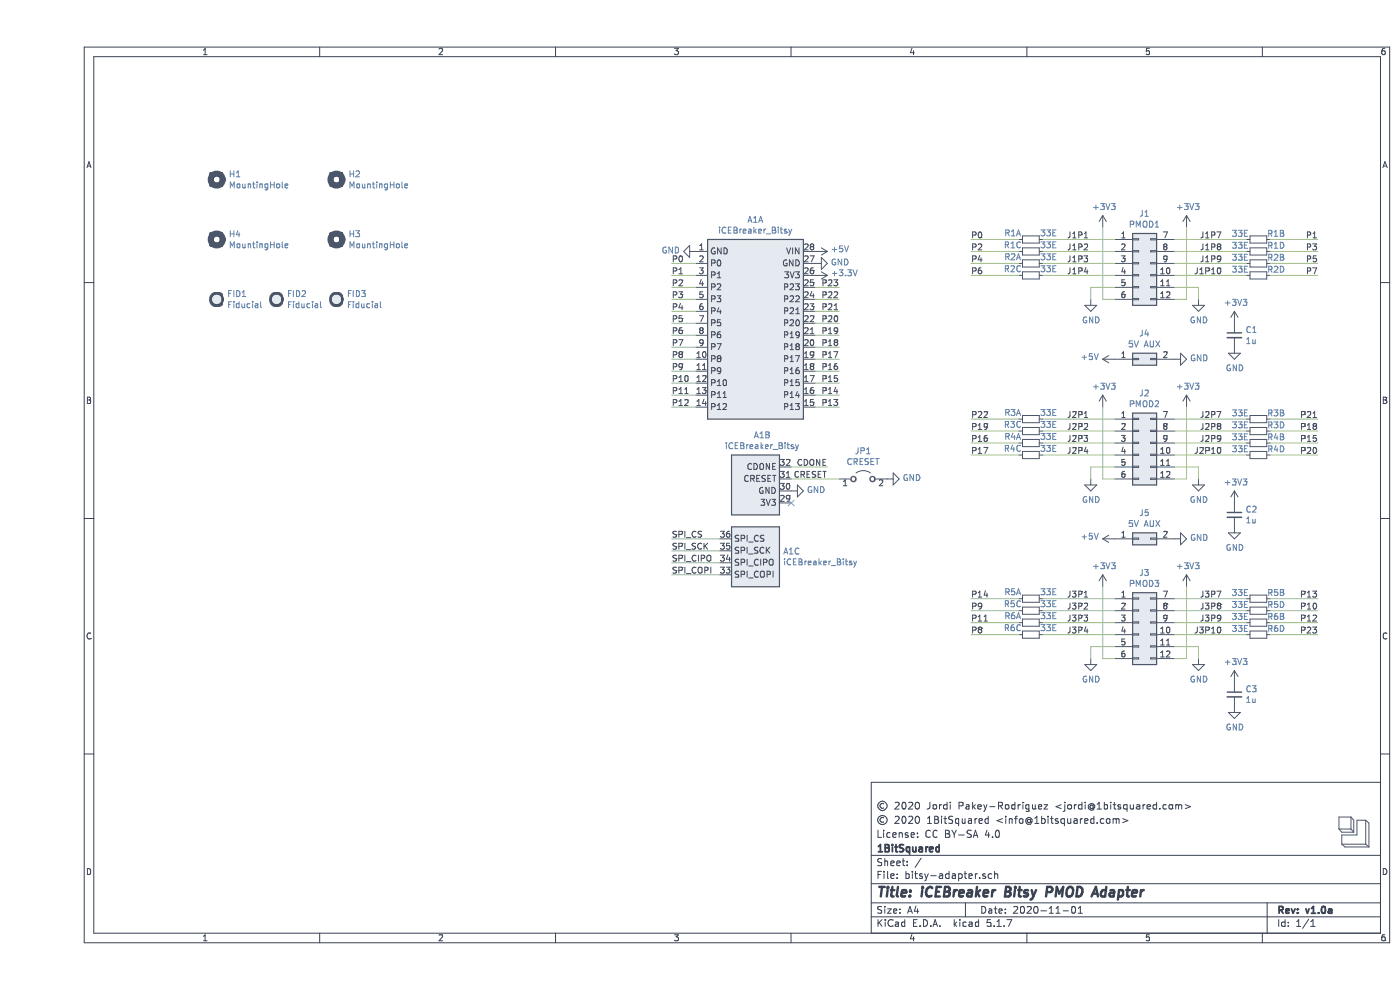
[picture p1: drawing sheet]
EESchema Schematic File Version 4
EELAYER 30 0
EELAYER END
$Descr A4 11693 8268
encoding utf-8
Sheet 1 1
Title "iCEBreaker Bitsy PMOD Adapter"
Date "2020-11-01"
Rev "v1.0a"
Comp "1BitSquared"
Comment1 "License: CC BY-SA 4.0"
Comment2 "© 2020 1BitSquared <info@1bitsquared.com>"
Comment3 "© 2020 Jordi Pakey-Rodriguez <jordi@1bitsquared.com>"
Comment4 ""
$EndDescr
$Comp
L Connector_Generic:Conn_02x06_Top_Bottom J1
U 1 1
P 9200 2200
F 0 "J1" H 9250 2617 50  0000 C CNN
F 1 "PMOD1" H 9250 2526 50  0000 C CNN
F 2 "pkl_pin_headers:PinSocket_2x06_P2.54mm_Horizontal_Top_Bottom" H 9200 2200 50  0001 C CNN
F 3 "~" H 9200 2200 50  0001 C CNN
	1    9200 2200
	1    0    0    -1  
$EndComp
Wire Wire Line
	9500 2000 10100 2000
Wire Wire Line
	9500 2100 10100 2100
Wire Wire Line
	10300 2000 10700 2000
Wire Wire Line
	10300 2100 10700 2100
Text Label 10700 2000 2    50   ~ 0
P1
Text Label 10700 2100 2    50   ~ 0
P3
Wire Wire Line
	9500 2200 10100 2200
Wire Wire Line
	9500 2300 10100 2300
Wire Wire Line
	10300 2200 10700 2200
Wire Wire Line
	10300 2300 10700 2300
Text Label 10700 2200 2    50   ~ 0
P5
Wire Wire Line
	9500 3500 10100 3500
Wire Wire Line
	9500 3600 10100 3600
Wire Wire Line
	10300 5100 10700 5100
Text Label 10700 5100 2    50   ~ 0
P10
Wire Wire Line
	9500 3700 10100 3700
Wire Wire Line
	9500 3800 10100 3800
Wire Wire Line
	10300 5300 10700 5300
Text Label 10700 5300 2    50   ~ 0
P23
Wire Wire Line
	9500 5000 10100 5000
Wire Wire Line
	9500 5100 10100 5100
Wire Wire Line
	10300 3700 10700 3700
Wire Wire Line
	10300 3600 10700 3600
Text Label 10700 3700 2    50   ~ 0
P15
Text Label 10700 3600 2    50   ~ 0
P18
Wire Wire Line
	9500 5200 10100 5200
Wire Wire Line
	9500 5300 10100 5300
Wire Wire Line
	10300 3500 10700 3500
Wire Wire Line
	10300 3800 10700 3800
Text Label 10700 3500 2    50   ~ 0
P21
Text Label 10700 3800 2    50   ~ 0
P20
$Comp
L power:+3V3 #PWR0102
U 1 1
P 9600 1900
F 0 "#PWR0102" H 9600 1750 50  0001 C CNN
F 1 "+3V3" H 9615 2073 50  0000 C CNN
F 2 "" H 9600 1900 50  0001 C CNN
F 3 "" H 9600 1900 50  0001 C CNN
	1    9600 1900
	1    0    0    -1  
$EndComp
Wire Wire Line
	9600 1900 9600 2500
Wire Wire Line
	9600 2500 9500 2500
$Comp
L power:+3V3 #PWR0104
U 1 1
P 9600 3400
F 0 "#PWR0104" H 9600 3250 50  0001 C CNN
F 1 "+3V3" H 9615 3573 50  0000 C CNN
F 2 "" H 9600 3400 50  0001 C CNN
F 3 "" H 9600 3400 50  0001 C CNN
	1    9600 3400
	1    0    0    -1  
$EndComp
Wire Wire Line
	9500 4000 9600 4000
Wire Wire Line
	9600 4000 9600 3400
$Comp
L power:+3V3 #PWR0106
U 1 1
P 9600 4900
F 0 "#PWR0106" H 9600 4750 50  0001 C CNN
F 1 "+3V3" H 9615 5073 50  0000 C CNN
F 2 "" H 9600 4900 50  0001 C CNN
F 3 "" H 9600 4900 50  0001 C CNN
	1    9600 4900
	1    0    0    -1  
$EndComp
Wire Wire Line
	9500 5500 9600 5500
Wire Wire Line
	9600 5500 9600 4900
$Comp
L power:GND #PWR0107
U 1 1
P 9700 5500
F 0 "#PWR0107" H 9700 5250 50  0001 C CNN
F 1 "GND" H 9705 5327 50  0000 C CNN
F 2 "" H 9700 5500 50  0001 C CNN
F 3 "" H 9700 5500 50  0001 C CNN
	1    9700 5500
	1    0    0    -1  
$EndComp
Wire Wire Line
	9700 5500 9700 5400
Wire Wire Line
	9700 5400 9500 5400
$Comp
L power:GND #PWR0110
U 1 1
P 9700 4000
F 0 "#PWR0110" H 9700 3750 50  0001 C CNN
F 1 "GND" H 9705 3827 50  0000 C CNN
F 2 "" H 9700 4000 50  0001 C CNN
F 3 "" H 9700 4000 50  0001 C CNN
	1    9700 4000
	1    0    0    -1  
$EndComp
Wire Wire Line
	9500 3900 9700 3900
Wire Wire Line
	9700 3900 9700 4000
$Comp
L power:GND #PWR0112
U 1 1
P 9700 2500
F 0 "#PWR0112" H 9700 2250 50  0001 C CNN
F 1 "GND" H 9705 2327 50  0000 C CNN
F 2 "" H 9700 2500 50  0001 C CNN
F 3 "" H 9700 2500 50  0001 C CNN
	1    9700 2500
	1    0    0    -1  
$EndComp
Wire Wire Line
	9500 2400 9700 2400
Wire Wire Line
	9700 2400 9700 2500
$Comp
L power:+5V #PWR0115
U 1 1
P 9000 4500
F 0 "#PWR0115" H 9000 4350 50  0001 C CNN
F 1 "+5V" V 9015 4628 50  0000 L CNN
F 2 "" H 9000 4500 50  0001 C CNN
F 3 "" H 9000 4500 50  0001 C CNN
	1    9000 4500
	0    -1   -1   0   
$EndComp
$Comp
L power:GND #PWR0116
U 1 1
P 9500 4500
F 0 "#PWR0116" H 9500 4250 50  0001 C CNN
F 1 "GND" V 9505 4372 50  0000 R CNN
F 2 "" H 9500 4500 50  0001 C CNN
F 3 "" H 9500 4500 50  0001 C CNN
	1    9500 4500
	0    -1   -1   0   
$EndComp
$Comp
L Connector_Generic:Conn_02x01 J5
U 1 1
P 9200 4500
F 0 "J5" H 9250 4717 50  0000 C CNN
F 1 "5V AUX" H 9250 4626 50  0000 C CNN
F 2 "Connector_PinSocket_2.54mm:PinSocket_2x01_P2.54mm_Vertical" H 9200 4500 50  0001 C CNN
F 3 "~" H 9200 4500 50  0001 C CNN
	1    9200 4500
	1    0    0    -1  
$EndComp
$Comp
L Connector_Generic:Conn_02x06_Top_Bottom J2
U 1 1
P 9200 3700
F 0 "J2" H 9250 4117 50  0000 C CNN
F 1 "PMOD2" H 9250 4026 50  0000 C CNN
F 2 "pkl_pin_headers:PinSocket_2x06_P2.54mm_Horizontal_Top_Bottom" H 9200 3700 50  0001 C CNN
F 3 "~" H 9200 3700 50  0001 C CNN
	1    9200 3700
	1    0    0    -1  
$EndComp
$Comp
L Connector_Generic:Conn_02x06_Top_Bottom J3
U 1 1
P 9200 5200
F 0 "J3" H 9250 5617 50  0000 C CNN
F 1 "PMOD3" H 9250 5526 50  0000 C CNN
F 2 "pkl_pin_headers:PinSocket_2x06_P2.54mm_Horizontal_Top_Bottom" H 9200 5200 50  0001 C CNN
F 3 "~" H 9200 5200 50  0001 C CNN
	1    9200 5200
	1    0    0    -1  
$EndComp
Wire Wire Line
	5300 2200 5500 2200
Wire Wire Line
	5300 2400 5500 2400
Wire Wire Line
	5300 2500 5500 2500
Wire Wire Line
	5300 2600 5500 2600
Wire Wire Line
	5300 2700 5500 2700
Wire Wire Line
	5300 2800 5500 2800
Wire Wire Line
	5300 2900 5500 2900
Wire Wire Line
	5300 3000 5500 3000
Wire Wire Line
	5300 3100 5500 3100
Wire Wire Line
	5300 3200 5500 3200
Wire Wire Line
	5300 3400 5500 3400
Text Label 5300 2300 0    50   ~ 0
P1
Text Label 5300 2500 0    50   ~ 0
P3
Text Label 5300 2700 0    50   ~ 0
P5
$Comp
L power:GND #PWR0117
U 1 1
P 5500 2100
F 0 "#PWR0117" H 5500 1850 50  0001 C CNN
F 1 "GND" V 5505 1972 50  0000 R CNN
F 2 "" H 5500 2100 50  0001 C CNN
F 3 "" H 5500 2100 50  0001 C CNN
	1    5500 2100
	0    1    -1   0   
$EndComp
Text Label 5300 2800 0    50   ~ 0
P6
Text Label 5300 3000 0    50   ~ 0
P8
Text Label 5300 3200 0    50   ~ 0
P10
Text Label 5300 3400 0    50   ~ 0
P12
Text Label 5300 3100 0    50   ~ 0
P9
Text Label 5300 3300 0    50   ~ 0
P11
$Comp
L pkl_device:pkl_R4_Small R2
U 2 1
P 10200 2200
F 0 "R2" V 10150 2350 50  0000 C CNN
F 1 "33E" V 10150 2050 50  0000 C CNN
F 2 "pkl_dipol:R_Array_Convex_4x0402" H 10200 2200 60  0001 C CNN
F 3 "" H 10200 2200 60  0000 C CNN
	2    10200 2200
	0    1    1    0   
$EndComp
$Comp
L pkl_device:pkl_R4_Small R2
U 4 1
P 10200 2300
F 0 "R2" V 10150 2450 50  0000 C CNN
F 1 "33E" V 10150 2150 50  0000 C CNN
F 2 "pkl_dipol:R_Array_Convex_4x0402" H 10200 2300 60  0001 C CNN
F 3 "" H 10200 2300 60  0000 C CNN
	4    10200 2300
	0    1    1    0   
$EndComp
$Comp
L pkl_device:pkl_R4_Small R3
U 2 1
P 10200 3500
F 0 "R3" V 10150 3650 50  0000 C CNN
F 1 "33E" V 10150 3350 50  0000 C CNN
F 2 "pkl_dipol:R_Array_Convex_4x0402" H 10200 3500 60  0001 C CNN
F 3 "" H 10200 3500 60  0000 C CNN
	2    10200 3500
	0    1    1    0   
$EndComp
$Comp
L pkl_device:pkl_R4_Small R3
U 4 1
P 10200 3600
F 0 "R3" V 10150 3750 50  0000 C CNN
F 1 "33E" V 10150 3450 50  0000 C CNN
F 2 "pkl_dipol:R_Array_Convex_4x0402" H 10200 3600 60  0001 C CNN
F 3 "" H 10200 3600 60  0000 C CNN
	4    10200 3600
	0    1    1    0   
$EndComp
$Comp
L pkl_device:pkl_R4_Small R4
U 2 1
P 10200 3700
F 0 "R4" V 10150 3850 50  0000 C CNN
F 1 "33E" V 10150 3550 50  0000 C CNN
F 2 "pkl_dipol:R_Array_Convex_4x0402" H 10200 3700 60  0001 C CNN
F 3 "" H 10200 3700 60  0000 C CNN
	2    10200 3700
	0    1    1    0   
$EndComp
$Comp
L pkl_device:pkl_R4_Small R4
U 4 1
P 10200 3800
F 0 "R4" V 10150 3950 50  0000 C CNN
F 1 "33E" V 10150 3650 50  0000 C CNN
F 2 "pkl_dipol:R_Array_Convex_4x0402" H 10200 3800 60  0001 C CNN
F 3 "" H 10200 3800 60  0000 C CNN
	4    10200 3800
	0    1    1    0   
$EndComp
$Comp
L pkl_device:pkl_R4_Small R5
U 2 1
P 10200 5000
F 0 "R5" V 10150 5150 50  0000 C CNN
F 1 "33E" V 10150 4850 50  0000 C CNN
F 2 "pkl_dipol:R_Array_Convex_4x0402" H 10200 5000 60  0001 C CNN
F 3 "" H 10200 5000 60  0000 C CNN
	2    10200 5000
	0    1    1    0   
$EndComp
$Comp
L pkl_device:pkl_R4_Small R5
U 4 1
P 10200 5100
F 0 "R5" V 10150 5250 50  0000 C CNN
F 1 "33E" V 10150 4950 50  0000 C CNN
F 2 "pkl_dipol:R_Array_Convex_4x0402" H 10200 5100 60  0001 C CNN
F 3 "" H 10200 5100 60  0000 C CNN
	4    10200 5100
	0    1    1    0   
$EndComp
$Comp
L pkl_device:pkl_R4_Small R6
U 2 1
P 10200 5200
F 0 "R6" V 10150 5350 50  0000 C CNN
F 1 "33E" V 10150 5050 50  0000 C CNN
F 2 "pkl_dipol:R_Array_Convex_4x0402" H 10200 5200 60  0001 C CNN
F 3 "" H 10200 5200 60  0000 C CNN
	2    10200 5200
	0    1    1    0   
$EndComp
$Comp
L pkl_device:pkl_R4_Small R6
U 4 1
P 10200 5300
F 0 "R6" V 10150 5450 50  0000 C CNN
F 1 "33E" V 10150 5150 50  0000 C CNN
F 2 "pkl_dipol:R_Array_Convex_4x0402" H 10200 5300 60  0001 C CNN
F 3 "" H 10200 5300 60  0000 C CNN
	4    10200 5300
	0    1    1    0   
$EndComp
$Comp
L Mechanical:MountingHole H1
U 1 1
P 1500 1500
F 0 "H1" H 1600 1546 50  0000 L CNN
F 1 "MountingHole" H 1600 1455 50  0000 L CNN
F 2 "MountingHole:MountingHole_3.2mm_M3_DIN965" H 1500 1500 50  0001 C CNN
F 3 "~" H 1500 1500 50  0001 C CNN
	1    1500 1500
	1    0    0    -1  
$EndComp
$Comp
L Mechanical:MountingHole H2
U 1 1
P 2500 1500
F 0 "H2" H 2600 1546 50  0000 L CNN
F 1 "MountingHole" H 2600 1455 50  0000 L CNN
F 2 "MountingHole:MountingHole_3.2mm_M3_DIN965" H 2500 1500 50  0001 C CNN
F 3 "~" H 2500 1500 50  0001 C CNN
	1    2500 1500
	1    0    0    -1  
$EndComp
$Comp
L Mechanical:MountingHole H3
U 1 1
P 2500 2000
F 0 "H3" H 2600 2046 50  0000 L CNN
F 1 "MountingHole" H 2600 1955 50  0000 L CNN
F 2 "MountingHole:MountingHole_3.2mm_M3_DIN965" H 2500 2000 50  0001 C CNN
F 3 "~" H 2500 2000 50  0001 C CNN
	1    2500 2000
	1    0    0    -1  
$EndComp
$Comp
L Mechanical:MountingHole H4
U 1 1
P 1500 2000
F 0 "H4" H 1600 2046 50  0000 L CNN
F 1 "MountingHole" H 1600 1955 50  0000 L CNN
F 2 "MountingHole:MountingHole_3.2mm_M3_DIN965" H 1500 2000 50  0001 C CNN
F 3 "~" H 1500 2000 50  0001 C CNN
	1    1500 2000
	1    0    0    -1  
$EndComp
$Comp
L pkl_logos:1BitSquared LOGO1
U 1 1
P 11000 6950
F 0 "LOGO1" V 11200 6975 60  0001 C CNN
F 1 "1BitSquared" H 11153 6950 40  0001 L CNN
F 2 "pkl_logos:1b2_Logo_SilkS_6.5mm" H 11000 6950 60  0001 C CNN
F 3 "" H 11000 6950 60  0000 C CNN
	1    11000 6950
	1    0    0    -1  
$EndComp
Text Label 5300 2900 0    50   ~ 0
P7
Text Label 10700 2300 2    50   ~ 0
P7
Text Label 5300 2600 0    50   ~ 0
P4
Text Label 5300 2400 0    50   ~ 0
P2
Text Label 5300 2200 0    50   ~ 0
P0
$Comp
L power:GND #PWR0114
U 1 1
P 9500 3000
F 0 "#PWR0114" H 9500 2750 50  0001 C CNN
F 1 "GND" V 9505 2872 50  0000 R CNN
F 2 "" H 9500 3000 50  0001 C CNN
F 3 "" H 9500 3000 50  0001 C CNN
	1    9500 3000
	0    -1   -1   0   
$EndComp
$Comp
L Connector_Generic:Conn_02x01 J4
U 1 1
P 9200 3000
F 0 "J4" H 9250 3217 50  0000 C CNN
F 1 "5V AUX" H 9250 3126 50  0000 C CNN
F 2 "Connector_PinSocket_2.54mm:PinSocket_2x01_P2.54mm_Vertical" H 9200 3000 50  0001 C CNN
F 3 "~" H 9200 3000 50  0001 C CNN
	1    9200 3000
	1    0    0    -1  
$EndComp
Text Label 7800 2000 0    50   ~ 0
P0
Text Label 7800 2100 0    50   ~ 0
P2
Text Label 7800 2200 0    50   ~ 0
P4
$Comp
L pkl_device:pkl_R4_Small R6
U 1 1
P 8300 5200
F 0 "R6" V 8350 5350 50  0000 C CNN
F 1 "33E" V 8350 5050 50  0000 C CNN
F 2 "pkl_dipol:R_Array_Convex_4x0402" H 8300 5200 60  0001 C CNN
F 3 "" H 8300 5200 60  0000 C CNN
	1    8300 5200
	0    -1   -1   0   
$EndComp
$Comp
L pkl_device:pkl_R4_Small R6
U 3 1
P 8300 5300
F 0 "R6" V 8350 5450 50  0000 C CNN
F 1 "33E" V 8350 5150 50  0000 C CNN
F 2 "pkl_dipol:R_Array_Convex_4x0402" H 8300 5300 60  0001 C CNN
F 3 "" H 8300 5300 60  0000 C CNN
	3    8300 5300
	0    -1   -1   0   
$EndComp
$Comp
L pkl_device:pkl_R4_Small R5
U 1 1
P 8300 5000
F 0 "R5" V 8350 5150 50  0000 C CNN
F 1 "33E" V 8350 4850 50  0000 C CNN
F 2 "pkl_dipol:R_Array_Convex_4x0402" H 8300 5000 60  0001 C CNN
F 3 "" H 8300 5000 60  0000 C CNN
	1    8300 5000
	0    -1   -1   0   
$EndComp
$Comp
L pkl_device:pkl_R4_Small R5
U 3 1
P 8300 5100
F 0 "R5" V 8350 5250 50  0000 C CNN
F 1 "33E" V 8350 4950 50  0000 C CNN
F 2 "pkl_dipol:R_Array_Convex_4x0402" H 8300 5100 60  0001 C CNN
F 3 "" H 8300 5100 60  0000 C CNN
	3    8300 5100
	0    -1   -1   0   
$EndComp
$Comp
L pkl_device:pkl_R4_Small R4
U 1 1
P 8300 3700
F 0 "R4" V 8350 3850 50  0000 C CNN
F 1 "33E" V 8350 3550 50  0000 C CNN
F 2 "pkl_dipol:R_Array_Convex_4x0402" H 8300 3700 60  0001 C CNN
F 3 "" H 8300 3700 60  0000 C CNN
	1    8300 3700
	0    -1   -1   0   
$EndComp
$Comp
L pkl_device:pkl_R4_Small R4
U 3 1
P 8300 3800
F 0 "R4" V 8350 3950 50  0000 C CNN
F 1 "33E" V 8350 3650 50  0000 C CNN
F 2 "pkl_dipol:R_Array_Convex_4x0402" H 8300 3800 60  0001 C CNN
F 3 "" H 8300 3800 60  0000 C CNN
	3    8300 3800
	0    -1   -1   0   
$EndComp
$Comp
L pkl_device:pkl_R4_Small R3
U 1 1
P 8300 3500
F 0 "R3" V 8350 3650 50  0000 C CNN
F 1 "33E" V 8350 3350 50  0000 C CNN
F 2 "pkl_dipol:R_Array_Convex_4x0402" H 8300 3500 60  0001 C CNN
F 3 "" H 8300 3500 60  0000 C CNN
	1    8300 3500
	0    -1   -1   0   
$EndComp
$Comp
L pkl_device:pkl_R4_Small R3
U 3 1
P 8300 3600
F 0 "R3" V 8350 3750 50  0000 C CNN
F 1 "33E" V 8350 3450 50  0000 C CNN
F 2 "pkl_dipol:R_Array_Convex_4x0402" H 8300 3600 60  0001 C CNN
F 3 "" H 8300 3600 60  0000 C CNN
	3    8300 3600
	0    -1   -1   0   
$EndComp
$Comp
L pkl_device:pkl_R4_Small R2
U 1 1
P 8300 2200
F 0 "R2" V 8350 2350 50  0000 C CNN
F 1 "33E" V 8350 2050 50  0000 C CNN
F 2 "pkl_dipol:R_Array_Convex_4x0402" H 8300 2200 60  0001 C CNN
F 3 "" H 8300 2200 60  0000 C CNN
	1    8300 2200
	0    -1   -1   0   
$EndComp
$Comp
L pkl_device:pkl_R4_Small R2
U 3 1
P 8300 2300
F 0 "R2" V 8350 2450 50  0000 C CNN
F 1 "33E" V 8350 2150 50  0000 C CNN
F 2 "pkl_dipol:R_Array_Convex_4x0402" H 8300 2300 60  0001 C CNN
F 3 "" H 8300 2300 60  0000 C CNN
	3    8300 2300
	0    -1   -1   0   
$EndComp
$Comp
L power:+5V #PWR0113
U 1 1
P 9000 3000
F 0 "#PWR0113" H 9000 2850 50  0001 C CNN
F 1 "+5V" V 9015 3128 50  0000 L CNN
F 2 "" H 9000 3000 50  0001 C CNN
F 3 "" H 9000 3000 50  0001 C CNN
	1    9000 3000
	0    -1   -1   0   
$EndComp
Wire Wire Line
	8800 2400 8800 2500
Wire Wire Line
	9000 2400 8800 2400
$Comp
L power:GND #PWR0111
U 1 1
P 8800 2500
F 0 "#PWR0111" H 8800 2250 50  0001 C CNN
F 1 "GND" H 8805 2327 50  0000 C CNN
F 2 "" H 8800 2500 50  0001 C CNN
F 3 "" H 8800 2500 50  0001 C CNN
	1    8800 2500
	1    0    0    -1  
$EndComp
Wire Wire Line
	8800 3900 9000 3900
Wire Wire Line
	8800 4000 8800 3900
$Comp
L power:GND #PWR0109
U 1 1
P 8800 4000
F 0 "#PWR0109" H 8800 3750 50  0001 C CNN
F 1 "GND" H 8805 3827 50  0000 C CNN
F 2 "" H 8800 4000 50  0001 C CNN
F 3 "" H 8800 4000 50  0001 C CNN
	1    8800 4000
	1    0    0    -1  
$EndComp
Wire Wire Line
	8800 5400 9000 5400
Wire Wire Line
	8800 5500 8800 5400
$Comp
L power:GND #PWR0108
U 1 1
P 8800 5500
F 0 "#PWR0108" H 8800 5250 50  0001 C CNN
F 1 "GND" H 8805 5327 50  0000 C CNN
F 2 "" H 8800 5500 50  0001 C CNN
F 3 "" H 8800 5500 50  0001 C CNN
	1    8800 5500
	1    0    0    -1  
$EndComp
Wire Wire Line
	8900 5500 9000 5500
Wire Wire Line
	8900 4900 8900 5500
$Comp
L power:+3V3 #PWR0105
U 1 1
P 8900 4900
F 0 "#PWR0105" H 8900 4750 50  0001 C CNN
F 1 "+3V3" H 8915 5073 50  0000 C CNN
F 2 "" H 8900 4900 50  0001 C CNN
F 3 "" H 8900 4900 50  0001 C CNN
	1    8900 4900
	1    0    0    -1  
$EndComp
Wire Wire Line
	8900 4000 9000 4000
Wire Wire Line
	8900 3400 8900 4000
$Comp
L power:+3V3 #PWR0103
U 1 1
P 8900 3400
F 0 "#PWR0103" H 8900 3250 50  0001 C CNN
F 1 "+3V3" H 8915 3573 50  0000 C CNN
F 2 "" H 8900 3400 50  0001 C CNN
F 3 "" H 8900 3400 50  0001 C CNN
	1    8900 3400
	1    0    0    -1  
$EndComp
Wire Wire Line
	8900 2500 9000 2500
Wire Wire Line
	8900 1900 8900 2500
$Comp
L power:+3V3 #PWR0101
U 1 1
P 8900 1900
F 0 "#PWR0101" H 8900 1750 50  0001 C CNN
F 1 "+3V3" H 8915 2073 50  0000 C CNN
F 2 "" H 8900 1900 50  0001 C CNN
F 3 "" H 8900 1900 50  0001 C CNN
	1    8900 1900
	1    0    0    -1  
$EndComp
Text Label 7800 3800 0    50   ~ 0
P17
Wire Wire Line
	8200 3800 7800 3800
Wire Wire Line
	8200 3500 7800 3500
Text Label 7800 3600 0    50   ~ 0
P19
Text Label 7800 3700 0    50   ~ 0
P16
Wire Wire Line
	8200 3600 7800 3600
Wire Wire Line
	8200 3700 7800 3700
Text Label 7800 5000 0    50   ~ 0
P14
Wire Wire Line
	8200 5300 7800 5300
Wire Wire Line
	8200 5000 7800 5000
Wire Wire Line
	8400 3800 9000 3800
Wire Wire Line
	8400 3700 9000 3700
Text Label 7800 5200 0    50   ~ 0
P11
Text Label 7800 5100 0    50   ~ 0
P9
Wire Wire Line
	8200 5200 7800 5200
Wire Wire Line
	8200 5100 7800 5100
Wire Wire Line
	8400 3600 9000 3600
Wire Wire Line
	8400 3500 9000 3500
Text Label 7800 2300 0    50   ~ 0
P6
Wire Wire Line
	8200 2300 7800 2300
Wire Wire Line
	8200 2200 7800 2200
Wire Wire Line
	8400 2300 9000 2300
Wire Wire Line
	8400 2200 9000 2200
Wire Wire Line
	8200 2100 7800 2100
Wire Wire Line
	8200 2000 7800 2000
Wire Wire Line
	8400 2100 9000 2100
Wire Wire Line
	8400 2000 9000 2000
Text Label 8600 3800 0    50   ~ 0
J2P4
Text Label 8600 3700 0    50   ~ 0
J2P3
Text Label 8600 3600 0    50   ~ 0
J2P2
Text Label 8600 3500 0    50   ~ 0
J2P1
Wire Wire Line
	8400 5000 9000 5000
Wire Wire Line
	8400 5100 9000 5100
Wire Wire Line
	8400 5200 9000 5200
Wire Wire Line
	8400 5300 9000 5300
Text Label 9900 3500 2    50   ~ 0
J2P7
Text Label 9900 3600 2    50   ~ 0
J2P8
Text Label 9900 3700 2    50   ~ 0
J2P9
Text Label 9900 3800 2    50   ~ 0
J2P10
Text Label 8600 5000 0    50   ~ 0
J3P1
Text Label 8600 5100 0    50   ~ 0
J3P2
Text Label 8600 5200 0    50   ~ 0
J3P3
Text Label 8600 5300 0    50   ~ 0
J3P4
Text Label 9900 5000 2    50   ~ 0
J3P7
Text Label 9900 5100 2    50   ~ 0
J3P8
Text Label 9900 5200 2    50   ~ 0
J3P9
Text Label 9900 5300 2    50   ~ 0
J3P10
Text Label 7800 5300 0    50   ~ 0
P8
Text Label 7800 3500 0    50   ~ 0
P22
Text Label 9900 2000 2    50   ~ 0
J1P7
Text Label 9900 2100 2    50   ~ 0
J1P8
Text Label 9900 2200 2    50   ~ 0
J1P9
Text Label 9900 2300 2    50   ~ 0
J1P10
Text Label 8600 2300 0    50   ~ 0
J1P4
Text Label 8600 2200 0    50   ~ 0
J1P3
Text Label 8600 2100 0    50   ~ 0
J1P2
Text Label 8600 2000 0    50   ~ 0
J1P1
Text Label 10700 5000 2    50   ~ 0
P13
Wire Wire Line
	10300 5000 10700 5000
Text Label 10700 5200 2    50   ~ 0
P12
Wire Wire Line
	10300 5200 10700 5200
Wire Wire Line
	5300 3300 5500 3300
Wire Wire Line
	5300 2300 5500 2300
$Comp
L power:+5V #PWR0118
U 1 1
P 6500 2100
F 0 "#PWR0118" H 6500 1950 50  0001 C CNN
F 1 "+5V" V 6515 2228 50  0000 L CNN
F 2 "" H 6500 2100 50  0001 C CNN
F 3 "" H 6500 2100 50  0001 C CNN
	1    6500 2100
	0    1    -1   0   
$EndComp
$Comp
L power:GND #PWR0119
U 1 1
P 6500 2200
F 0 "#PWR0119" H 6500 1950 50  0001 C CNN
F 1 "GND" V 6505 2072 50  0000 R CNN
F 2 "" H 6500 2200 50  0001 C CNN
F 3 "" H 6500 2200 50  0001 C CNN
	1    6500 2200
	0    -1   -1   0   
$EndComp
$Comp
L pkl_device:pkl_R4_Small R1
U 3 1
P 8300 2100
F 0 "R1" V 8350 2250 50  0000 C CNN
F 1 "33E" V 8350 1950 50  0000 C CNN
F 2 "pkl_dipol:R_Array_Convex_4x0402" H 8300 2100 60  0001 C CNN
F 3 "" H 8300 2100 60  0000 C CNN
	3    8300 2100
	0    -1   -1   0   
$EndComp
$Comp
L pkl_device:pkl_R4_Small R1
U 4 1
P 10200 2100
F 0 "R1" V 10150 2250 50  0000 C CNN
F 1 "33E" V 10150 1950 50  0000 C CNN
F 2 "pkl_dipol:R_Array_Convex_4x0402" H 10200 2100 60  0001 C CNN
F 3 "" H 10200 2100 60  0000 C CNN
	4    10200 2100
	0    1    1    0   
$EndComp
$Comp
L pkl_device:pkl_R4_Small R1
U 1 1
P 8300 2000
F 0 "R1" V 8350 2150 50  0000 C CNN
F 1 "33E" V 8350 1850 50  0000 C CNN
F 2 "pkl_dipol:R_Array_Convex_4x0402" H 8300 2000 60  0001 C CNN
F 3 "" H 8300 2000 60  0000 C CNN
	1    8300 2000
	0    -1   -1   0   
$EndComp
$Comp
L pkl_device:pkl_R4_Small R1
U 2 1
P 10200 2000
F 0 "R1" V 10150 2150 50  0000 C CNN
F 1 "33E" V 10150 1850 50  0000 C CNN
F 2 "pkl_dipol:R_Array_Convex_4x0402" H 10200 2000 60  0001 C CNN
F 3 "" H 10200 2000 60  0000 C CNN
	2    10200 2000
	0    1    1    0   
$EndComp
Text Label 6600 3900 2    50   ~ 0
CDONE
Text Label 6600 4000 2    50   ~ 0
CRESET
$Comp
L Jumper:Jumper_2_Open JP1
U 1 1
P 6900 4000
F 0 "JP1" H 6900 4235 50  0000 C CNN
F 1 "CRESET" H 6900 4144 50  0000 C CNN
F 2 "Connector_PinHeader_2.54mm:PinHeader_1x02_P2.54mm_Vertical" H 6900 4000 50  0001 C CNN
F 3 "~" H 6900 4000 50  0001 C CNN
	1    6900 4000
	1    0    0    -1  
$EndComp
Wire Wire Line
	6300 3900 6600 3900
Wire Wire Line
	6300 4000 6700 4000
$Comp
L Mechanical:Fiducial FID1
U 1 1
P 1500 2500
F 0 "FID1" H 1585 2546 50  0000 L CNN
F 1 "Fiducial" H 1585 2455 50  0000 L CNN
F 2 "Fiducial:Fiducial_0.5mm_Mask1.5mm" H 1500 2500 50  0001 C CNN
F 3 "~" H 1500 2500 50  0001 C CNN
	1    1500 2500
	1    0    0    -1  
$EndComp
$Comp
L Mechanical:Fiducial FID2
U 1 1
P 2000 2500
F 0 "FID2" H 2085 2546 50  0000 L CNN
F 1 "Fiducial" H 2085 2455 50  0000 L CNN
F 2 "Fiducial:Fiducial_0.5mm_Mask1.5mm" H 2000 2500 50  0001 C CNN
F 3 "~" H 2000 2500 50  0001 C CNN
	1    2000 2500
	1    0    0    -1  
$EndComp
$Comp
L Mechanical:Fiducial FID3
U 1 1
P 2500 2500
F 0 "FID3" H 2585 2546 50  0000 L CNN
F 1 "Fiducial" H 2585 2455 50  0000 L CNN
F 2 "Fiducial:Fiducial_0.5mm_Mask1.5mm" H 2500 2500 50  0001 C CNN
F 3 "~" H 2500 2500 50  0001 C CNN
	1    2500 2500
	1    0    0    -1  
$EndComp
$Comp
L pkl_module:iCEBreaker_Bitsy A1
U 1 1
P 6000 2700
F 0 "A1" H 6000 3567 50  0000 C CNN
F 1 "iCEBreaker_Bitsy" H 6000 3476 50  0000 C CNN
F 2 "pkl_module:iCEBreaker_Bitsy" H 6000 2700 50  0001 C CNN
F 3 "https://docs.icebreaker-fpga.org" H 6000 2600 50  0001 C CNN
	1    6000 2700
	1    0    0    -1  
$EndComp
$Comp
L pkl_module:iCEBreaker_Bitsy A1
U 2 1
P 6000 4100
F 0 "A1" H 6057 4567 50  0000 C CNN
F 1 "iCEBreaker_Bitsy" H 6057 4476 50  0000 C CNN
F 2 "pkl_module:iCEBreaker_Bitsy" H 6000 4100 50  0001 C CNN
F 3 "https://docs.icebreaker-fpga.org" H 6000 4000 50  0001 C CNN
	2    6000 4100
	1    0    0    -1  
$EndComp
$Comp
L pkl_module:iCEBreaker_Bitsy A1
U 3 1
P 6000 4700
F 0 "A1" H 6230 4796 50  0000 L CNN
F 1 "iCEBreaker_Bitsy" H 6230 4705 50  0000 L CNN
F 2 "pkl_module:iCEBreaker_Bitsy" H 6000 4700 50  0001 C CNN
F 3 "https://docs.icebreaker-fpga.org" H 6000 4600 50  0001 C CNN
	3    6000 4700
	1    0    0    -1  
$EndComp
$Comp
L power:GND #PWR0122
U 1 1
P 6300 4100
F 0 "#PWR0122" H 6300 3850 50  0001 C CNN
F 1 "GND" V 6305 3972 50  0000 R CNN
F 2 "" H 6300 4100 50  0001 C CNN
F 3 "" H 6300 4100 50  0001 C CNN
	1    6300 4100
	0    -1   -1   0   
$EndComp
$Comp
L power:GND #PWR0123
U 1 1
P 7100 4000
F 0 "#PWR0123" H 7100 3750 50  0001 C CNN
F 1 "GND" V 7105 3872 50  0000 R CNN
F 2 "" H 7100 4000 50  0001 C CNN
F 3 "" H 7100 4000 50  0001 C CNN
	1    7100 4000
	0    -1   -1   0   
$EndComp
Wire Wire Line
	5700 4500 5300 4500
Wire Wire Line
	5700 4600 5300 4600
Wire Wire Line
	5700 4700 5300 4700
Wire Wire Line
	5700 4800 5300 4800
Text Label 5300 4500 0    50   ~ 0
SPI_CS
Text Label 5300 4600 0    50   ~ 0
SPI_SCK
Text Label 5300 4700 0    50   ~ 0
SPI_CIPO
Text Label 5300 4800 0    50   ~ 0
SPI_COPI
Text Label 6700 2500 2    50   ~ 0
P22
Text Label 6700 2700 2    50   ~ 0
P20
Text Label 6700 2900 2    50   ~ 0
P18
Text Label 6700 2400 2    50   ~ 0
P23
Text Label 6700 2600 2    50   ~ 0
P21
Text Label 6700 2800 2    50   ~ 0
P19
Text Label 6700 3000 2    50   ~ 0
P17
Text Label 6700 3100 2    50   ~ 0
P16
Text Label 6700 3200 2    50   ~ 0
P15
Text Label 6700 3400 2    50   ~ 0
P13
Text Label 6700 3300 2    50   ~ 0
P14
Wire Wire Line
	6500 2400 6700 2400
Wire Wire Line
	6500 2500 6700 2500
Wire Wire Line
	6500 2600 6700 2600
Wire Wire Line
	6500 2700 6700 2700
Wire Wire Line
	6500 2800 6700 2800
Wire Wire Line
	6500 2900 6700 2900
Wire Wire Line
	6500 3000 6700 3000
Wire Wire Line
	6500 3100 6700 3100
Wire Wire Line
	6500 3200 6700 3200
Wire Wire Line
	6500 3300 6700 3300
Wire Wire Line
	6500 3400 6700 3400
$Comp
L power:+3.3V #PWR0120
U 1 1
P 6500 2300
F 0 "#PWR0120" H 6500 2150 50  0001 C CNN
F 1 "+3.3V" V 6515 2428 50  0000 L CNN
F 2 "" H 6500 2300 50  0001 C CNN
F 3 "" H 6500 2300 50  0001 C CNN
	1    6500 2300
	0    1    -1   0   
$EndComp
$Comp
L Device:C_Small C1
U 1 1
P 10000 2800
F 0 "C1" H 10092 2846 50  0000 L CNN
F 1 "1u" H 10092 2755 50  0000 L CNN
F 2 "pkl_dipol:C_0603" H 10000 2800 50  0001 C CNN
F 3 "~" H 10000 2800 50  0001 C CNN
	1    10000 2800
	1    0    0    -1  
$EndComp
$Comp
L power:+3V3 #PWR0124
U 1 1
P 10000 2700
F 0 "#PWR0124" H 10000 2550 50  0001 C CNN
F 1 "+3V3" H 10015 2873 50  0000 C CNN
F 2 "" H 10000 2700 50  0001 C CNN
F 3 "" H 10000 2700 50  0001 C CNN
	1    10000 2700
	1    0    0    -1  
$EndComp
$Comp
L power:GND #PWR0125
U 1 1
P 10000 2900
F 0 "#PWR0125" H 10000 2650 50  0001 C CNN
F 1 "GND" H 10005 2727 50  0000 C CNN
F 2 "" H 10000 2900 50  0001 C CNN
F 3 "" H 10000 2900 50  0001 C CNN
	1    10000 2900
	1    0    0    -1  
$EndComp
$Comp
L Device:C_Small C2
U 1 1
P 10000 4300
F 0 "C2" H 10092 4346 50  0000 L CNN
F 1 "1u" H 10092 4255 50  0000 L CNN
F 2 "pkl_dipol:C_0603" H 10000 4300 50  0001 C CNN
F 3 "~" H 10000 4300 50  0001 C CNN
	1    10000 4300
	1    0    0    -1  
$EndComp
$Comp
L power:+3V3 #PWR0126
U 1 1
P 10000 4200
F 0 "#PWR0126" H 10000 4050 50  0001 C CNN
F 1 "+3V3" H 10015 4373 50  0000 C CNN
F 2 "" H 10000 4200 50  0001 C CNN
F 3 "" H 10000 4200 50  0001 C CNN
	1    10000 4200
	1    0    0    -1  
$EndComp
$Comp
L power:GND #PWR0127
U 1 1
P 10000 4400
F 0 "#PWR0127" H 10000 4150 50  0001 C CNN
F 1 "GND" H 10005 4227 50  0000 C CNN
F 2 "" H 10000 4400 50  0001 C CNN
F 3 "" H 10000 4400 50  0001 C CNN
	1    10000 4400
	1    0    0    -1  
$EndComp
$Comp
L Device:C_Small C3
U 1 1
P 10000 5800
F 0 "C3" H 10092 5846 50  0000 L CNN
F 1 "1u" H 10092 5755 50  0000 L CNN
F 2 "pkl_dipol:C_0603" H 10000 5800 50  0001 C CNN
F 3 "~" H 10000 5800 50  0001 C CNN
	1    10000 5800
	1    0    0    -1  
$EndComp
$Comp
L power:+3V3 #PWR0128
U 1 1
P 10000 5700
F 0 "#PWR0128" H 10000 5550 50  0001 C CNN
F 1 "+3V3" H 10015 5873 50  0000 C CNN
F 2 "" H 10000 5700 50  0001 C CNN
F 3 "" H 10000 5700 50  0001 C CNN
	1    10000 5700
	1    0    0    -1  
$EndComp
$Comp
L power:GND #PWR0129
U 1 1
P 10000 5900
F 0 "#PWR0129" H 10000 5650 50  0001 C CNN
F 1 "GND" H 10005 5727 50  0000 C CNN
F 2 "" H 10000 5900 50  0001 C CNN
F 3 "" H 10000 5900 50  0001 C CNN
	1    10000 5900
	1    0    0    -1  
$EndComp
NoConn ~ 6300 4200
$EndSCHEMATC
